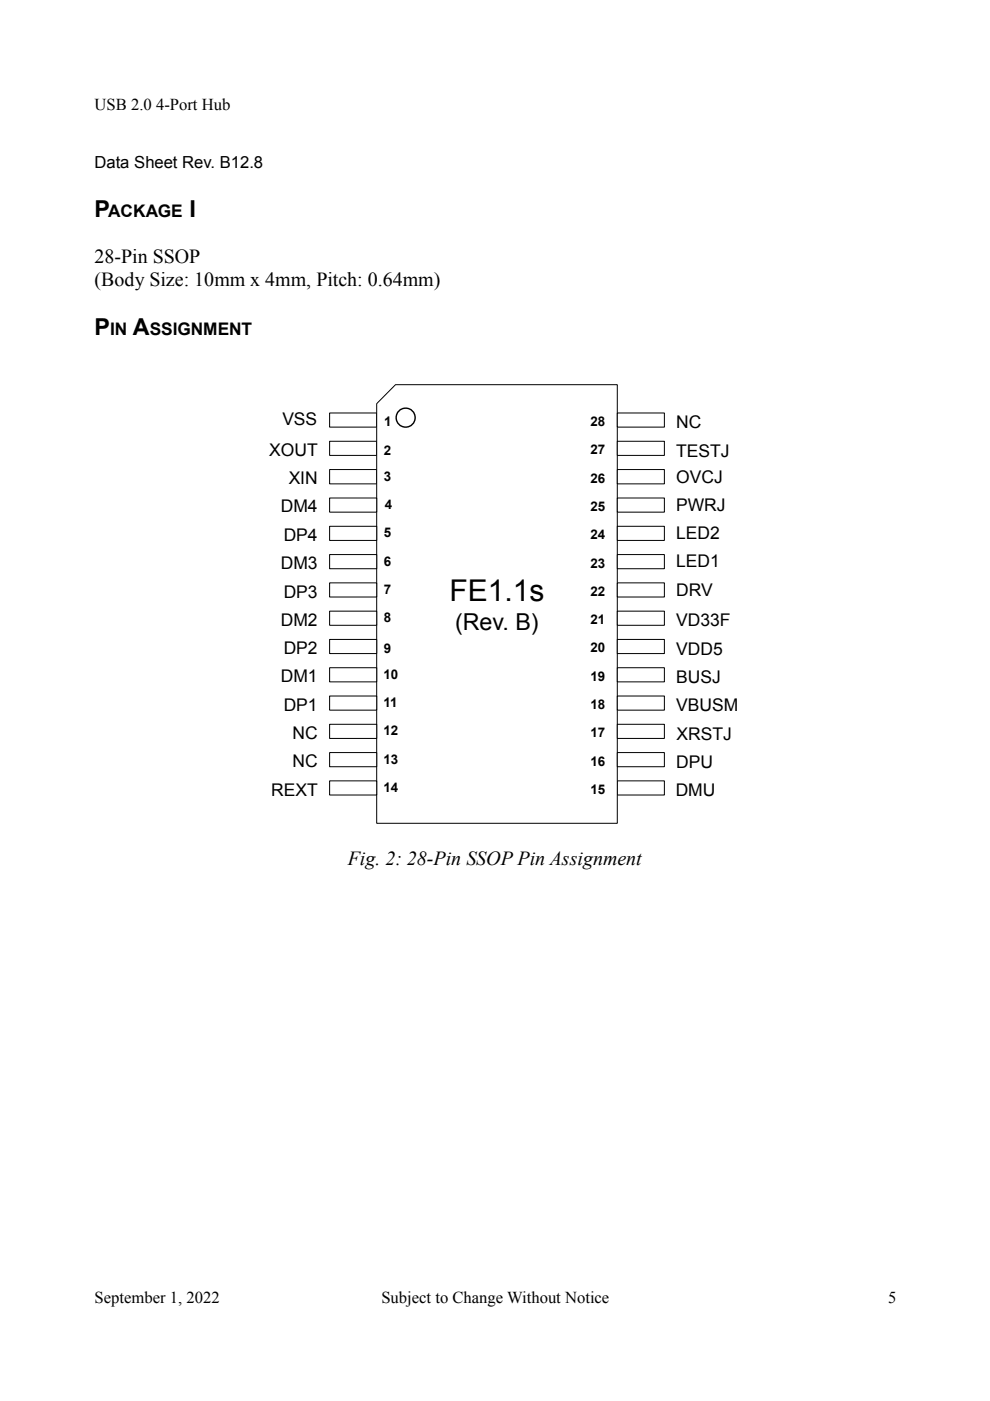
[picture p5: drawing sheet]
<svg xmlns="http://www.w3.org/2000/svg" width="210mm" height="297mm" viewBox="0 0 210 297" stroke-linecap="round" stroke-linejoin="round" font-family="sans-serif">
<path d="M69.9 87.6h10v3h-10z" fill="none" stroke="#000" stroke-width=".21"/>
<path d="M69.9 93.6h10v3h-10z" fill-rule="evenodd" fill="#fff"/>
<path d="M69.9 93.6h10v3h-10z" fill="none" stroke="#000" stroke-width=".21"/>
<path d="M69.9 99.6h10v3h-10z" fill-rule="evenodd" fill="#fff"/>
<path d="M69.9 99.6h10v3h-10z" fill="none" stroke="#000" stroke-width=".21"/>
<path d="M130.9 165.6h10v3h-10z" fill-rule="evenodd" fill="#fff"/>
<path d="M130.9 165.6h10v3h-10z" fill="none" stroke="#000" stroke-width=".21"/>
<path d="M83.9 81.6h47v93h-51v-89z" fill-rule="evenodd" fill="#fff"/>
<path d="M83.9 81.6h47v93h-51v-89z" fill="none" stroke="#000" stroke-width=".21"/>
<circle cx="86" cy="88.6" r="2.02" fill="#fff"/>
<circle cx="86" cy="88.6" r="2.02" fill="none" stroke="#000" stroke-width=".3"/>
<path d="M69.9 105.6h10v3h-10z" fill-rule="evenodd" fill="#fff"/>
<path d="M69.9 105.6h10v3h-10z" fill="none" stroke="#000" stroke-width=".21"/>
<path d="M69.9 111.6h10v3h-10z" fill-rule="evenodd" fill="#fff"/>
<path d="M69.9 111.6h10v3h-10z" fill="none" stroke="#000" stroke-width=".21"/>
<path d="M69.9 117.6h10v3h-10z" fill-rule="evenodd" fill="#fff"/>
<path d="M69.9 117.6h10v3h-10z" fill="none" stroke="#000" stroke-width=".21"/>
<path d="M69.9 123.6h10v3h-10z" fill-rule="evenodd" fill="#fff"/>
<path d="M69.9 123.6h10v3h-10z" fill="none" stroke="#000" stroke-width=".21"/>
<path d="M69.9 129.6h10v3h-10z" fill-rule="evenodd" fill="#fff"/>
<path d="M69.9 129.6h10v3h-10z" fill="none" stroke="#000" stroke-width=".21"/>
<path d="M69.9 135.6h10v3h-10z" fill-rule="evenodd" fill="#fff"/>
<path d="M69.9 135.6h10v3h-10z" fill="none" stroke="#000" stroke-width=".21"/>
<path d="M69.9 141.6h10v3h-10z" fill-rule="evenodd" fill="#fff"/>
<path d="M69.9 141.6h10v3h-10z" fill="none" stroke="#000" stroke-width=".21"/>
<path d="M69.9 147.6h10v3h-10z" fill-rule="evenodd" fill="#fff"/>
<path d="M69.9 147.6h10v3h-10z" fill="none" stroke="#000" stroke-width=".21"/>
<path d="M69.9 153.6h10v3h-10z" fill-rule="evenodd" fill="#fff"/>
<path d="M69.9 153.6h10v3h-10z" fill="none" stroke="#000" stroke-width=".21"/>
<path d="M69.9 159.6h10v3h-10z" fill-rule="evenodd" fill="#fff"/>
<path d="M69.9 159.6h10v3h-10z" fill="none" stroke="#000" stroke-width=".21"/>
<path d="M69.9 165.6h10v3h-10z" fill-rule="evenodd" fill="#fff"/>
<path d="M69.9 165.6h10v3h-10z" fill="none" stroke="#000" stroke-width=".21"/>
<path d="M130.9 159.6h10v3h-10z" fill-rule="evenodd" fill="#fff"/>
<path d="M130.9 159.6h10v3h-10z" fill="none" stroke="#000" stroke-width=".21"/>
<path d="M130.9 153.6h10v3h-10z" fill-rule="evenodd" fill="#fff"/>
<path d="M130.9 153.6h10v3h-10z" fill="none" stroke="#000" stroke-width=".21"/>
<path d="M130.9 147.6h10v3h-10z" fill-rule="evenodd" fill="#fff"/>
<path d="M130.9 147.6h10v3h-10z" fill="none" stroke="#000" stroke-width=".21"/>
<path d="M130.9 141.6h10v3h-10z" fill-rule="evenodd" fill="#fff"/>
<path d="M130.9 141.6h10v3h-10z" fill="none" stroke="#000" stroke-width=".21"/>
<path d="M130.9 135.6h10v3h-10z" fill-rule="evenodd" fill="#fff"/>
<path d="M130.9 135.6h10v3h-10z" fill="none" stroke="#000" stroke-width=".21"/>
<path d="M130.9 129.6h10v3h-10z" fill-rule="evenodd" fill="#fff"/>
<path d="M130.9 129.6h10v3h-10z" fill="none" stroke="#000" stroke-width=".21"/>
<path d="M130.9 123.6h10v3h-10z" fill-rule="evenodd" fill="#fff"/>
<path d="M130.9 123.6h10v3h-10z" fill="none" stroke="#000" stroke-width=".21"/>
<path d="M130.9 117.6h10v3h-10z" fill-rule="evenodd" fill="#fff"/>
<path d="M130.9 117.6h10v3h-10z" fill="none" stroke="#000" stroke-width=".21"/>
<path d="M130.9 111.6h10v3h-10z" fill-rule="evenodd" fill="#fff"/>
<path d="M130.9 111.6h10v3h-10z" fill="none" stroke="#000" stroke-width=".21"/>
<path d="M130.9 105.6h10v3h-10z" fill-rule="evenodd" fill="#fff"/>
<path d="M130.9 105.6h10v3h-10z" fill="none" stroke="#000" stroke-width=".21"/>
<path d="M130.9 99.6h10v3h-10z" fill-rule="evenodd" fill="#fff"/>
<path d="M130.9 99.6h10v3h-10z" fill="none" stroke="#000" stroke-width=".21"/>
<path d="M130.9 93.6h10v3h-10z" fill-rule="evenodd" fill="#fff"/>
<path d="M130.9 93.6h10v3h-10z" fill="none" stroke="#000" stroke-width=".21"/>
<path d="M130.9 87.6h10v3h-10z" fill-rule="evenodd" fill="#fff"/>
<path d="M130.9 87.6h10v3h-10z" fill="none" stroke="#000" stroke-width=".21"/>
<text font-size="6.3" x="95.3" y="127.5">FE1.1s</text>
<g font-size="4.9">
<text x="20" y="45.9">P</text>
<text x="40.2" y="45.9">I</text>
<text x="20" y="71.1">P</text>
<text x="28.2" y="71.1">A</text>
<text x="96.5" y="133.5">(Rev. B)</text>
</g>
<g font-size="4.2">
<text x="20" y="55.8">28-Pin SSOP</text>
<text x="20" y="60.6">(Body Size: 10mm x 4mm, Pitch: 0.64mm)</text>
<text x="73.7" y="183.4">Fig. 2: 28-Pin SSOP Pin Assignment</text>
</g>
<g font-size="3.7">
<text x="23" y="45.9">ACKAGE</text>
<text x="23.4" y="71.1">IN</text>
<text x="31.7" y="71.1">SSIGNMENT</text>
<text x="59.9" y="90.2">VSS</text>
<text x="143.4" y="90.8">NC</text>
<text x="57.1" y="96.7">XOUT</text>
<text x="143.4" y="96.8">TESTJ</text>
<text x="61.2" y="102.7">XIN</text>
<text x="143.4" y="102.3">OVCJ</text>
<text x="59.5" y="108.7">DM4</text>
<text x="143.4" y="108.3">PWRJ</text>
<text x="60.1" y="114.7">DP4</text>
<text x="143.4" y="114.3">LED2</text>
<text x="59.5" y="120.7">DM3</text>
<text x="143.4" y="120.3">LED1</text>
<text x="60.1" y="126.7">DP3</text>
<text x="143.4" y="126.3">DRV</text>
<text x="59.5" y="132.7">DM2</text>
<text x="143.4" y="132.8">VD33F</text>
<text x="60.1" y="138.7">DP2</text>
<text x="143.4" y="138.8">VDD5</text>
<text x="59.5" y="144.7">DM1</text>
<text x="143.4" y="144.8">BUSJ</text>
<text x="60.1" y="150.7">DP1</text>
<text x="143.4" y="150.8">VBUSM</text>
<text x="62" y="156.7">NC</text>
<text x="143.4" y="156.8">XRSTJ</text>
<text x="62" y="162.7">NC</text>
<text x="143.4" y="162.8">DPU</text>
<text x="57.5" y="168.7">REXT</text>
<text x="143.3" y="168.8">DMU</text>
</g>
<g font-size="3.5">
<text x="20" y="23.3">USB 2.0 4-Port Hub</text>
<text x="20" y="35.6">Data Sheet Rev. B12.8</text>
<text x="20" y="276.2">September 1, 2022</text>
<text x="80.9" y="276.2">Subject to Change Without Notice</text>
<text x="188.3" y="276.2">5</text>
</g>
<g font-size="2.8">
<text x="81.4" y="90.3">1</text>
<text x="125.2" y="90.3">28</text>
<text x="81.4" y="96.5">2</text>
<text x="81.4" y="101.9">3</text>
<text x="125.2" y="96.3">27</text>
<text x="81.6" y="107.9">4</text>
<text x="125.2" y="102.3">26</text>
<text x="81.4" y="113.9">5</text>
<text x="125.2" y="108.3">25</text>
<text x="81.4" y="119.9">6</text>
<text x="125.2" y="114.3">24</text>
<text x="81.4" y="125.9">7</text>
<text x="125.2" y="120.3">23</text>
<text x="81.4" y="131.9">8</text>
<text x="125.2" y="126.3">22</text>
<text x="125.2" y="132.3">21</text>
<text x="81.3" y="143.9">10</text>
<text x="81.4" y="138.5">9</text>
<text x="125.2" y="138.3">20</text>
<text x="81.3" y="149.9">11</text>
<text x="125.2" y="144.3">19</text>
<text x="81.3" y="155.9">12</text>
<text x="125.2" y="150.3">18</text>
<text x="81.3" y="161.9">13</text>
<text x="125.2" y="156.3">17</text>
<text x="81.3" y="167.9">14</text>
<text x="125.2" y="162.3">16</text>
<text x="125.2" y="168.3">15</text>
</g>
</svg>
